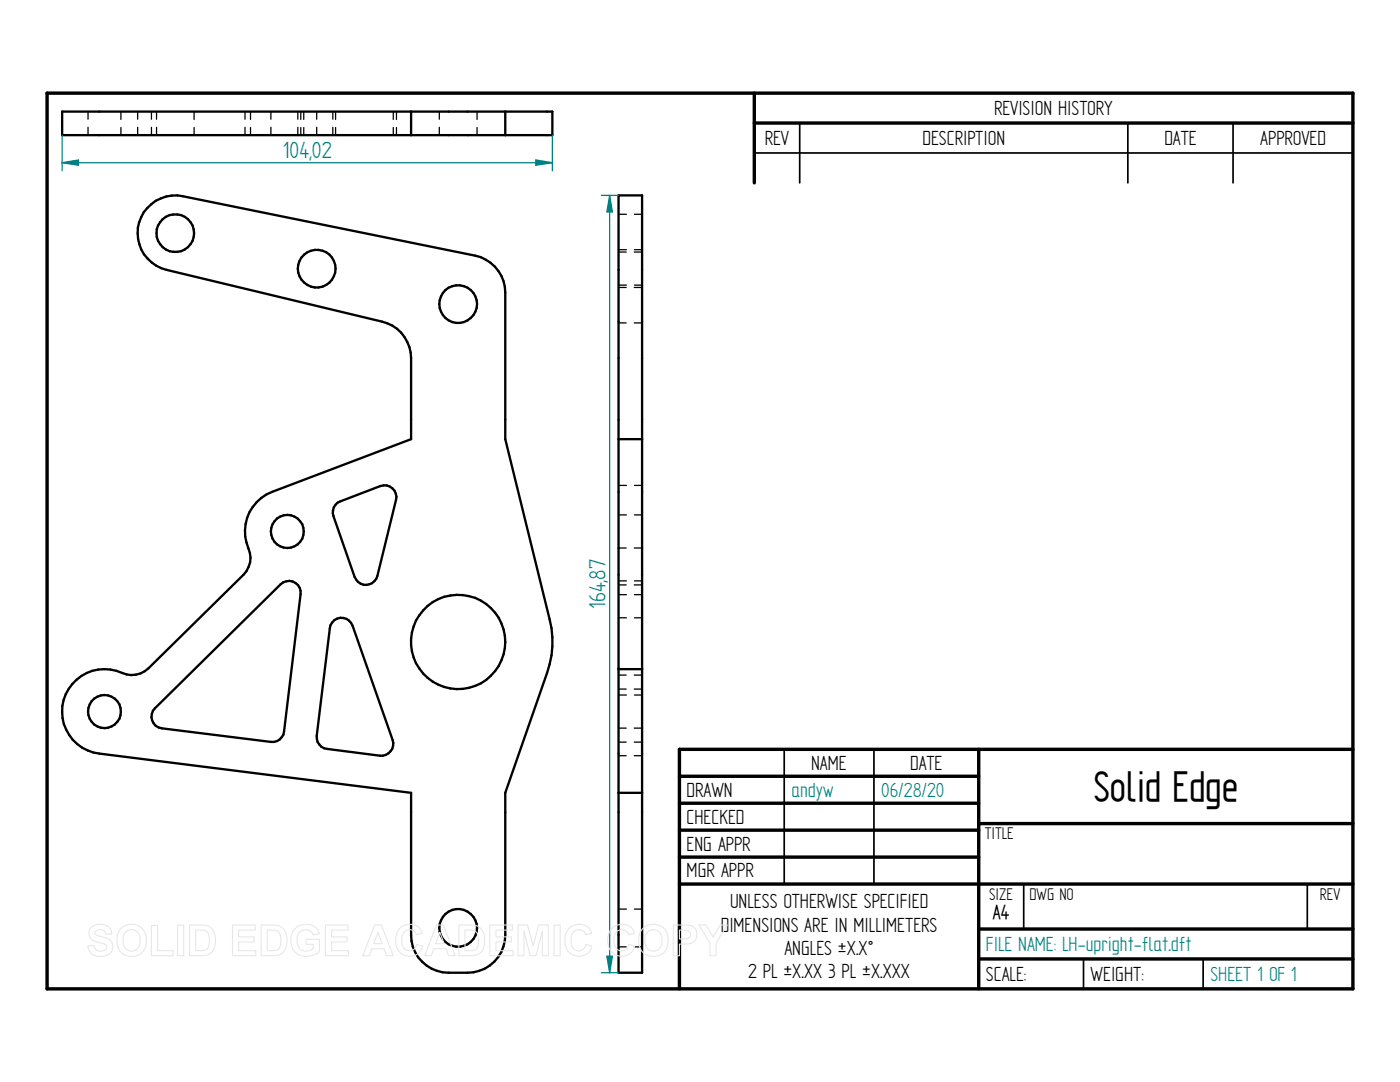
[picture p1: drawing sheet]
<svg xmlns="http://www.w3.org/2000/svg" width="279mm" height="216mm" viewBox="0 0 279 216" stroke-linecap="round" stroke-linejoin="round" font-family="sans-serif">
<g fill="none" stroke="#000" stroke-width=".68">
<path d="M9.4 18.6h260.6v178.7h-260.6zM150.5 18.6v17.9M150.5 24.6h119.5M135.6 154.9h59.7M195.3 149.5v47.8M270 149.5h-134.4v47.8M135.6 160.3h59.7M135.6 165.7h59.7M135.6 171h59.7M135.6 176.4h134.4M195.3 164.3h74.7M195.3 185.4h74.7"/>
<path d="M195.3 191.3h74.7"/>
</g>
<path d="M150.5 30.5h119.5M159.6 24.6v11.9M225.1 24.6v11.9M246.1 24.6v11.9M156.5 149.5v26.9M174.4 149.5v26.9M204.3 176.5v8.9M260.9 176.5v8.9M216.2 191.3v6M240.1 191.3v6" fill="none" stroke="#000" stroke-width=".34"/>
<g fill="none" stroke="#000" stroke-width=".47">
<path d="M12.4 22.3h97.8v4.7h-97.8zM82 22.3v4.7M100.8 22.3v4.7M123.4 39h4.7v155.1h-4.7zM29.4 41.5a7.5 7.5 0 0 1 7.1-2.3l58.3 11.8a7.6 7.6 0 0 1 6 7.4v29.2l8.9 36a18.2 18.2 0 0 1-.5 10.7l-8.4 23.9v28.4a7.5 7.5 0 0 1-7.5 7.5h-3.8a7.5 7.5 0 0 1-7.5-7.5v-28.4l-62.2-7.8a8.5 8.5 0 0 1-7.1-10.7 8.5 8.5 0 0 1 11.7-5.4 4.8 4.8 0 0 0 5.2-1l19-18.6a4.6 4.6 0 0 0 1-5.3 8.5 8.5 0 0 1 4.8-11.3l27.6-10.5v-16.1a7.6 7.6 0 0 0-5.8-7.3l-43-10.4a7.5 7.5 0 0 1-3.8-12.3zM123.4 87.6h4.7M67 100.7l.4-.4 .5-.3 8-3a2.37 2.37 0 0 1 3.1 2.7l-3.7 15.2a2.37 2.37 0 0 1-2.2 1.8 2.37 2.37 0 0 1-2.3-1.6l-4.3-12.1a2.41 2.41 0 0 1 .5-2.3zM66.7 123.7a2.38 2.38 0 0 1 3.7 1.1l8 22.9a2.42 2.42 0 0 1-2.6 3.1l-10.5-1.4a2.4 2.4 0 0 1-2.1-2.5l2.6-21.6 .2-.5zM123.4 133.5h4.7M30.9 141.3l25.1-24.7a2.35 2.35 0 0 1 2.7-.4 2.35 2.35 0 0 1 1.3 2.4l-3.3 27.4a2.33 2.33 0 0 1-2.6 2l-21.8-2.7a2.36 2.36 0 0 1-1.9-1.6 2.36 2.36 0 0 1 .5-2.4zM123.4 158.2h4.7"/>
<circle cx="35" cy="46.5" r="3.8"/>
<circle cx="63.2" cy="53.6" r="3.8"/>
<circle cx="91.4" cy="60.7" r="3.8"/>
<circle cx="57.3" cy="106" r="3.3"/>
<circle cx="91.4" cy="128.1" r="9.4"/>
<circle cx="20.8" cy="142" r="3.3"/>
<circle cx="91.4" cy="185.2" r="3.8"/>
</g>
<g fill="none" stroke="#000" stroke-width=".25">
<path d="M17.6 22.3v1.5M17.6 25.4v1.6M24.1 22.3v1.5M24.1 25.4v1.6M27.5 22.3v1.5M27.5 25.4v1.6M30.2 22.3v1.5M30.2 25.4v1.6M31.2 22.3v1.5M31.2 25.4v1.6M38.7 22.3v1.5M38.7 25.4v1.6"/>
<path d="M48.9 22.3v1.5M48.9 25.4v1.6M50 22.3v1.5M50 25.4v1.6M54.1 22.3v1.5M54.1 25.4v1.6M59.4 22.3v1.5M59.4 25.4v1.6M60 22.3v1.5M60 25.4v1.6M60.6 22.3v1.5M60.6 25.4v1.6"/>
<path d="M63.2 22.3v1.5M63.2 25.4v1.6M66.4 22.3v1.5M66.4 25.4v1.6M67 22.3v1.5M67 25.4v1.6M78.5 22.3v1.5M78.5 25.4v1.6M79.1 22.3v1.5M79.1 25.4v1.6M87.7 22.3v1.5M87.7 25.4v1.6"/>
<path d="M95.2 22.3v1.5M95.2 25.4v1.6M123.4 56.9h1.6M123.4 50.3h1.6M123.4 42.8h1.6M123.4 57.4h1.6M123.4 49.8h1.6M126.6 50.3h1.5M126.6 57.4h1.5M126.6 56.9h1.5M126.6 42.8h1.5M126.6 49.8h1.5"/>
<path d="M123.4 64.4h1.6M126.6 64.4h1.5M123.4 96.9h1.6M126.6 96.9h1.5M123.4 118.7h1.6M123.4 102.7h1.6M123.4 109.3h1.6M123.4 116.7h1.6M123.4 115.9h1.6M126.6 109.3h1.5M126.6 116.7h1.5M126.6 118.7h1.5"/>
<path d="M126.6 102.7h1.5M126.6 115.9h1.5M123.4 134.7h1.6M123.4 137.5h1.6M123.4 138.7h1.6M123.4 123.3h1.6M126.6 134.7h1.5M126.6 137.5h1.5M126.6 138.7h1.5M126.6 123.3h1.5M123.4 145.3h1.6M123.4 148.1h1.6"/>
<path d="M123.4 150.8h1.6M126.6 145.3h1.5M126.6 148.1h1.5M126.6 150.8h1.5M123.4 181.4h1.6M123.4 188.9h1.6M126.6 188.9h1.5M126.6 181.4h1.5"/>
</g>
<path d="M12.4 27v7.1M12.4 32.5l3.3-.6v1.1zM110.2 27v7.1" fill="none" stroke="#008080" stroke-width=".25"/>
<path d="M12.4 32.5l3.3-.6v1.1z" fill="#008080"/>
<path d="M106.9 31.9l3.3 .6-3.3 .5z" fill="none" stroke="#008080" stroke-width=".25"/>
<path d="M106.9 31.9l3.3 .6-3.3 .5z" fill="#008080"/>
<path d="M12.4 32.5h97.8M120 39h3.4M121.7 39l.5 3.3h-1.1zM120 194.1h3.4" fill="none" stroke="#008080" stroke-width=".25"/>
<path d="M121.7 39l.5 3.3h-1.1z" fill="#008080"/>
<path d="M121.1 190.8h1.1l-.5 3.3z" fill="none" stroke="#008080" stroke-width=".25"/>
<path d="M121.1 190.8h1.1l-.5 3.3z" fill="#008080"/>
<path d="M121.7 39v155.1" fill="none" stroke="#008080" stroke-width=".25"/>
<g fill="none" stroke="#e6e6e6" stroke-width=".21">
<path d="M18.1 185.1a2.83 2.83 0 0 1 3.9 .2l.3 1.1h-1.2a1.17 1.17 0 0 0-1-.9 1.17 1.17 0 0 0-1.2 .6l.2 .4 .4 .2a4.8 4.8 0 0 1 2.8 1.3 1.99 1.99 0 0 1-.2 2.1 1.99 1.99 0 0 1-2 .7 2.21 2.21 0 0 1-2.6-2l1.2-.2a1.35 1.35 0 0 0 1.2 1.2 1.35 1.35 0 0 0 1.4-.8 1.2 1.2 0 0 0-1.2-.9 2.31 2.31 0 0 1-2.4-1.9l.2-.6zM24.2 185.3a3 3 0 0 1 3.6-.5 3 3 0 0 1 1.4 3.4 2.96 2.96 0 0 1-3.5 2.6 2.96 2.96 0 0 1-2.4-3.6l.3-1.1zM25 186a1.74 1.74 0 0 1 2.1-.3 1.74 1.74 0 0 1 .9 1.9 1.76 1.76 0 0 1-1.7 2.2 1.76 1.76 0 0 1-1.7-2.2 2.35 2.35 0 0 1 .4-1.6zM30.2 184.7h1.3v5h3v1h-4.3zM35.4 184.6h1.3v6.1h-1.3zM37.8 184.6h2.3a2.63 2.63 0 0 1 2.9 3.1 2.58 2.58 0 0 1-2.8 3h-2.4zM39.1 185.6a2.69 2.69 0 0 1 2.3 .5 3.2 3.2 0 0 1-.2 3.4l-.6 .2h-1.5zM46.4 184.6h4.5v1h-3.3v1.3h3.1v1.1h-3.1v1.7h3.5v1h-4.7zM52.1 184.6h2.3a2.63 2.63 0 0 1 2.9 3.1 2.58 2.58 0 0 1-2.8 3h-2.4zM53.3 185.6a2.69 2.69 0 0 1 2.4 .5 3.2 3.2 0 0 1-.3 3.4l-.5 .2h-1.6zM58.9 185.2a3.1 3.1 0 0 1 4.5 .3l.3 .8-1.2 .2a1.7 1.7 0 0 0-2.1-.9 1.7 1.7 0 0 0-1.1 2 1.91 1.91 0 0 0 1 2 1.91 1.91 0 0 0 2.2-.4v-.8h-1.4v-1h2.7v2.5a3.7 3.7 0 0 1-5.2-.3 3.7 3.7 0 0 1 .3-4.4zM64.9 184.6h4.6v1h-3.3v1.3h3.1v1.1h-3.1v1.7h3.4v1h-4.7z"/>
<path d="M74.8 184.6h1.3l2.4 6.1h-1.3l-.6-1.4h-2.4l-.5 1.4h-1.3zM75.4 186l.9 2.3h-1.7zM79.7 185.3a2.67 2.67 0 0 1 4.6 .9l-1.2 .3a1.49 1.49 0 0 0-1.7-1 1.49 1.49 0 0 0-1.2 1.6 2.1 2.1 0 0 0 1.2 2.6 1.44 1.44 0 0 0 1.7-1.3l1.2 .4a2.75 2.75 0 0 1-3.2 1.9 2.75 2.75 0 0 1-2.1-3 3.5 3.5 0 0 1 .7-2.4zM87.1 184.6h1.4l2.3 6.1h-1.3l-.5-1.4h-2.4l-.5 1.4h-1.3zM87.8 186l.8 2.3h-1.7zM91.6 184.6h2.2a2.63 2.63 0 0 1 2.9 3.1 2.58 2.58 0 0 1-2.8 3h-2.3zM92.8 185.6a2.69 2.69 0 0 1 2.4 .5 3.2 3.2 0 0 1-.3 3.4l-.6 .2h-1.5zM97.7 184.6h4.6v1h-3.3v1.3h3.1v1.1h-3.1v1.7h3.4v1h-4.7zM103.4 184.6h1.9l1.1 4.2 1.1-4.2h1.9v6.1h-1.2v-4.8l-1.2 4.8h-1.2l-1.2-4.8v4.8h-1.2zM110.6 184.6h1.2v6.1h-1.2zM113.5 185.3a2.67 2.67 0 0 1 4.6 .9l-1.2 .3a1.49 1.49 0 0 0-1.7-1 1.49 1.49 0 0 0-1.2 1.6 2.1 2.1 0 0 0 1.2 2.6 1.44 1.44 0 0 0 1.7-1.3l1.2 .4a2.75 2.75 0 0 1-3.2 1.9 2.75 2.75 0 0 1-2.2-3 3.5 3.5 0 0 1 .8-2.4zM122.1 185.3a2.67 2.67 0 0 1 4.5 .9l-1.2 .3a1.49 1.49 0 0 0-1.7-1 1.49 1.49 0 0 0-1.2 1.6 2.1 2.1 0 0 0 1.2 2.6 1.44 1.44 0 0 0 1.8-1.3l1.2 .4a2.75 2.75 0 0 1-3.3 1.9 2.75 2.75 0 0 1-2.1-3 3.5 3.5 0 0 1 .8-2.4z"/>
<path d="M128.3 185.3a3 3 0 0 1 3.6-.5 3 3 0 0 1 1.4 3.4 2.96 2.96 0 0 1-3.4 2.6 2.96 2.96 0 0 1-2.4-3.6l.2-1.1zM129.2 186a1.74 1.74 0 0 1 2-.3 1.74 1.74 0 0 1 .9 1.9 1.76 1.76 0 0 1-1.7 2.2 1.76 1.76 0 0 1-1.7-2.2 2.35 2.35 0 0 1 .5-1.6zM134.4 184.6h2a2.3 2.3 0 0 1 2.5 .9 1.95 1.95 0 0 1-.2 2.1 1.95 1.95 0 0 1-1.9 .8h-1.2v2.3h-1.2zM135.6 185.6h.6a1.19 1.19 0 0 1 1.6 .9 1.11 1.11 0 0 1-1.5 .9h-.7zM139.5 184.6h1.4l1.4 2.4 1.4-2.4h1.4l-2.2 3.5v2.6h-1.2v-2.6z"/>
</g>
<text font-size="9.5" x="218.3" y="159.9">Solid Edge</text>
<g font-size="5.3" fill="#008080">
<text x="56.4" y="31.6">104,02</text>
<text x="120.9" y="121.6" transform="rotate(-90 120.9 121.6)">164,87</text>
</g>
<g font-size="4.6">
<text x="198.4" y="22.9">REVISION HISTORY</text>
<text x="152.6" y="28.9">REV</text>
<text x="184.1" y="28.9">DESCRIPTION</text>
<text x="232.4" y="28.9">DATE</text>
<text x="251.5" y="28.9">APPROVED</text>
<text x="161.9" y="153.6">NAME</text>
<text x="181.7" y="153.6">DATE</text>
<text x="137" y="159">DRAWN</text>
<text x="137" y="164.3">CHECKED</text>
<text x="137" y="169.7">ENG APPR</text>
<text x="137" y="175.1">MGR APPR</text>
<text x="143.8" y="185.9">DIMENSIONS ARE IN MILLIMETERS</text>
<text x="145.7" y="181.2">UNLESS OTHERWISE SPECIFIED</text>
<text x="198.2" y="183.4">A4</text>
<text x="156.5" y="190.6">ANGLES ±X.X°</text>
<text x="149.3" y="195.2">2 PL ±X.XX 3 PL ±X.XXX</text>
<text x="196.8" y="195.7">SCALE:</text>
<text x="217.7" y="195.7">WEIGHT:</text>
</g>
<g font-size="4.6" fill="#008080">
<text x="157.9" y="159">andyw</text>
<text x="175.9" y="159">06/28/20</text>
<text x="196.8" y="189.8">FILE NAME: LH-upright-flat.dft</text>
<text x="241.6" y="195.7">SHEET 1 OF 1</text>
</g>
<g font-size="3.8">
<text x="196.5" y="167.4">TITLE</text>
<text x="197.4" y="179.5">SIZE</text>
<text x="205.5" y="179.5">DWG NO</text>
<text x="263.4" y="179.5">REV</text>
</g>
</svg>
